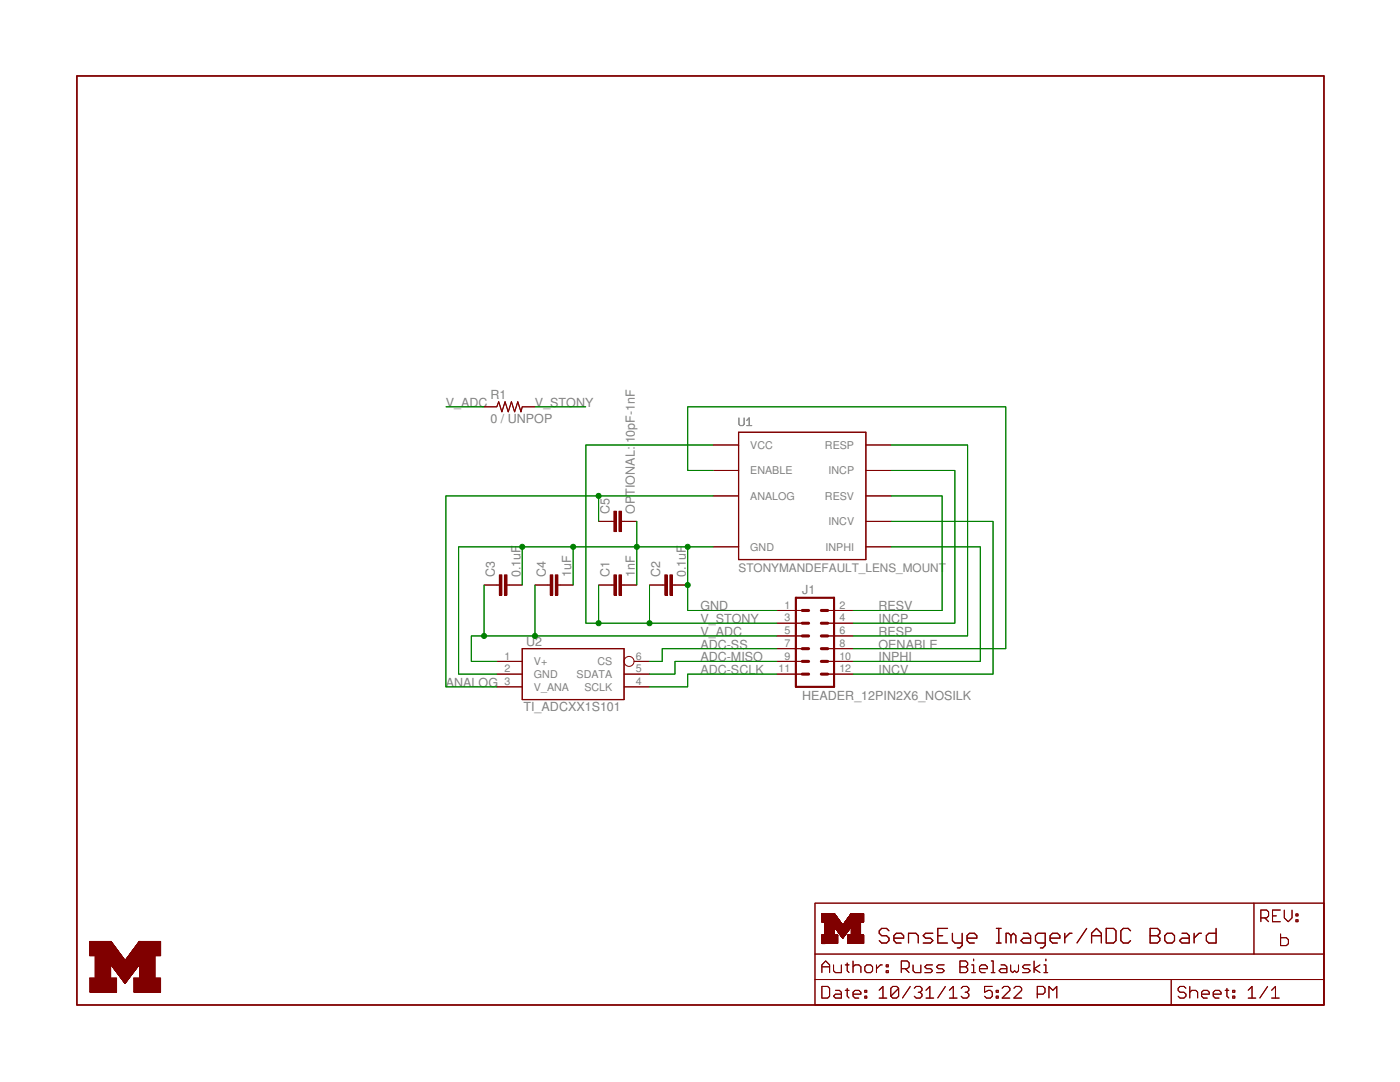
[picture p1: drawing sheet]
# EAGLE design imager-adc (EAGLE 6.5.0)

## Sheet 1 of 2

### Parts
C1  1nF  C-EUC0603  [C0603]
C2  0.1uF  C-EUC0603  [C0603]
C3  0.1uF  C-EUC0603  [C0603]
C4  1uF  C-EUC0603  [C0603]
C5  OPTIONAL: 10pF-1nF  C-EUC0603  [C0603]
J1  HEADER_12PIN2X6_NOSILK  [HEADER2X6/0.05IN_NO_SILK]
R1  0 / UNPOP  R-US_R0603  [R0603]
U1  STONYMANDEFAULT_LENS_MOUNT  [STONYMAN_DEFAULT_LENS]
U2  TI_ADCXX1S101  [SOT23-6]
U$1  UMICH_SOLID_SMALL  [UMICH_SOLID_75MIL]

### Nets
ADC-MISO: J1.9 U2.5(SDATA)
ADC-SCLK: J1.11 U2.4(SCLK)
ADC-SS: J1.7 U2.6(CS)
ANALOG: C5.1 U1.P$8(ANALOG) U2.3(V_ANA)
GND: C1.2 C2.2 C3.2 C4.2 C5.2 J1.1 U1.P$1(GND) U1.P$10(GND) U2.2(GND)
INCP: J1.4 U1.P$4(INCP)
INCV: J1.12 U1.P$6(INCV)
INPHI: J1.10 U1.P$7(INPHI)
OENABLE: J1.8 U1.P$9(ENABLE)
RESP: J1.6 U1.P$3(RESP)
RESV: J1.2 U1.P$5(RESV)
V_ADC: C3.1 C4.1 J1.5 R1.1 U2.1(V+)
V_STONY: C1.1 C2.1 J1.3 R1.2 U1.P$2(VCC)

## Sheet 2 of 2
